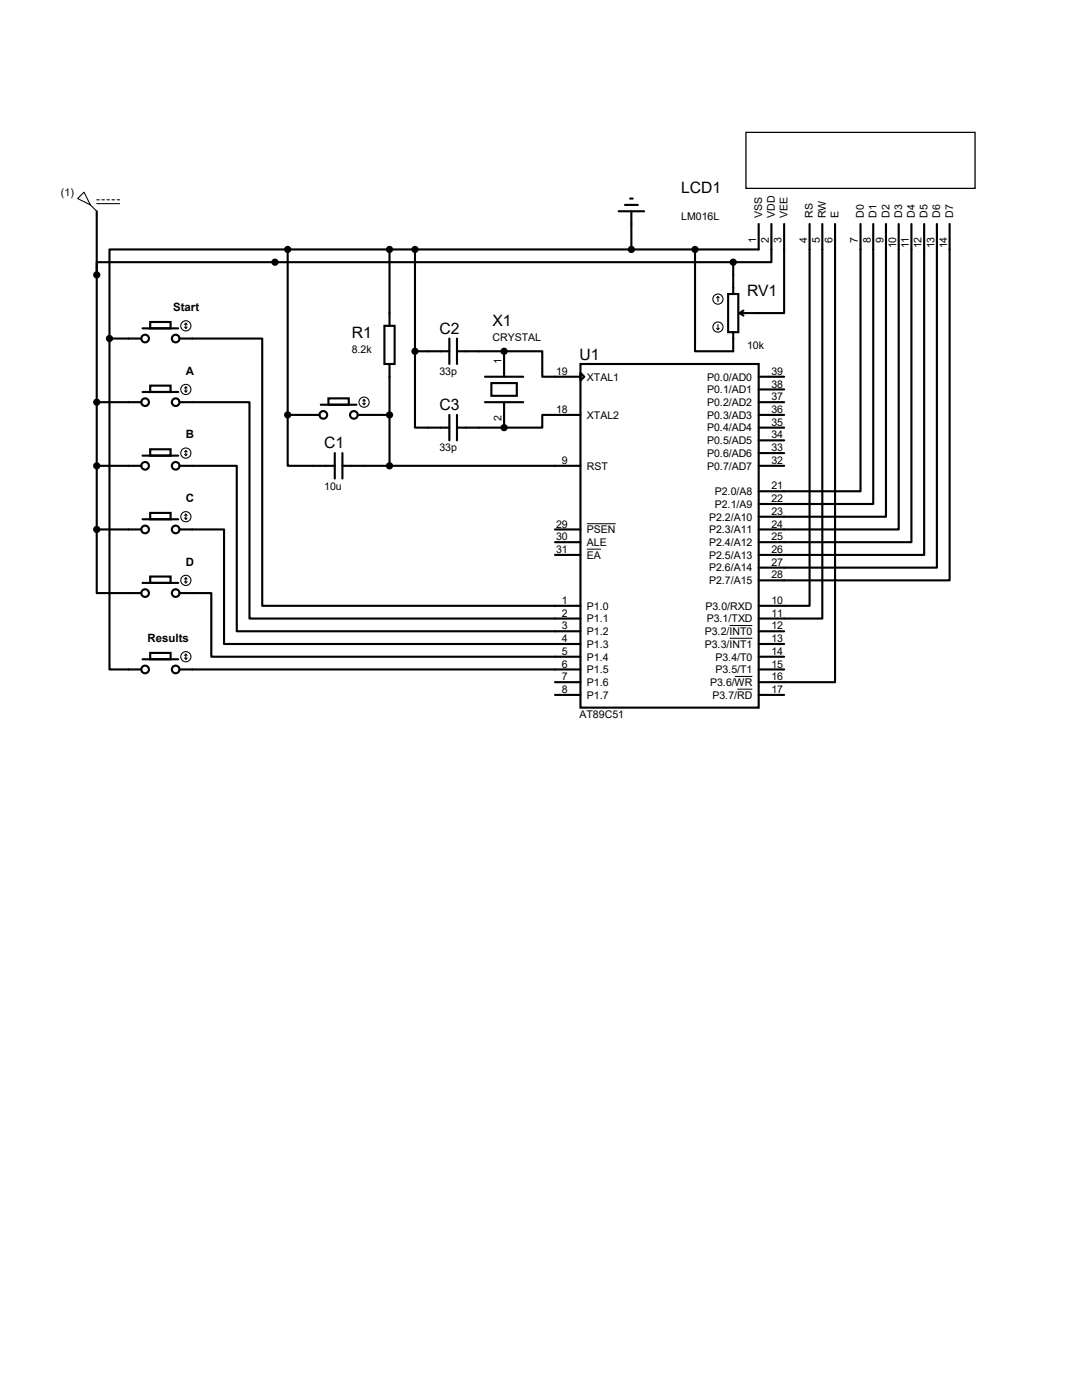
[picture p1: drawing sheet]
<svg xmlns="http://www.w3.org/2000/svg" width="216mm" height="279mm" viewBox="0 0 216 279" stroke-linecap="round" stroke-linejoin="round" font-family="sans-serif">
<g fill="none" stroke="#000" stroke-width=".42">
<path d="M125.7 39.6h.5M19.3 42.2v63.5M57.4 49.8h-35.6v17.8M57.4 49.8v33M77.7 49.8v15.2M82.8 49.8v20.3M123.4 42.2h5.1M124.7 40.9h2.6M126 42.2v7.6M138.7 49.8v20.3h7.6v-3.8M145.3 58.7h2v7.6h-2zM146.3 52.3h-127v2.6"/>
<path d="M146.3 52.3v6.4M151.4 44.7v5.1h-94M153.9 44.7v7.6h-7.6M156.5 44.7v17.8h-8.9M161.5 44.7v76.2h-10.1M164.1 44.7v78.7h-12.7M166.6 44.7v91.4h-15.2M171.7 44.7v53.3h-20.3M174.2 44.7v55.9h-22.8M176.8 44.7v58.4h-25.4M179.3 44.7v61h-27.9M181.9 44.7v63.5h-30.5"/>
<path d="M184.4 44.7v66h-33M186.9 44.7v68.6h-35.5M189.5 44.7v71.1h-38.1M21.8 67.6v66h6.4M21.8 67.6h6.4M28.4 65.5h7.2M28.4 78.2h7.2M30 64.3h4v1.2h-4zM30 77h4v1.2h-4zM35.8 67.6h16.5v53.3h63.5M65.5 79.5h4.1v1.3h-4.1zM76.7 65h2v7.6h-2z"/>
<path d="M77.7 72.6v20.4M82.8 70.1v15.2h6.9M82.8 70.1h6.9M89.7 67.6v5M91.2 70.1h9.4M91.2 67.6v5M96.8 75.2h7.6M98 76.5h5.1v2.5h-5.1zM100.6 70.1h7.6v5.1h7.6M100.6 70.1v5.1M115.8 72.6h35.6v68.6h-35.6zM115.8 74.4l.8 .8-.8 .7z"/>
<path d="M147.6 62.5l.7 .5M148.3 62l-.7 .5M151.4 75.2h5.1M151.4 77.7h5.1M19.3 80.3h8.9M19.3 93h8.9M28.4 90.9h7.2M30 89.7h4v1.2h-4zM35.8 80.3h14v43.1h66M35.8 93h11.4v33h68.6M57.4 82.8v10.2h9.4M57.4 82.8h6.4"/>
<path d="M64 80.8h7.1M66.8 90.4v5.1M68.3 93h47.5M68.3 90.4v5.1M71.4 82.8h6.3M89.7 82.8v5.1M91.2 85.3h9.4M91.2 82.8v5.1M96.8 80.3h7.6M100.6 80.3v5M115.8 82.8h-7.6v2.5h-7.6M151.4 80.3h5.1"/>
<path d="M151.4 93h5.1M151.4 82.8h5.1M151.4 85.3h5.1M151.4 87.9h5.1M151.4 90.4h5.1M19.3 105.7v12.7h8.9M19.3 105.7h8.9M28.4 103.6h7.2M28.4 116.3h7.2M30 102.4h4v1.2h-4zM30 115.1h4v1.2h-4zM35.8 105.7h8.9v22.8h71.1"/>
<path d="M35.8 118.4h6.4v12.7h73.6M110.7 105.7h5.1M110.7 108.2h5.1M110.7 110.7h5.1M28.4 131.6h7.2M30 130.3h4v1.3h-4zM35.8 133.6h80M110.7 136.1h5.1M110.7 138.7h5.1M151.4 133.6h5.1M151.4 126h5.1M151.4 128.5h5.1"/>
<path d="M151.4 131.1h5.1M151.4 138.7h5.1"/>
<circle cx="29" cy="67.6" r=".76"/>
<circle cx="35.1" cy="67.6" r=".76"/>
<circle cx="29" cy="80.3" r=".76"/>
<circle cx="29" cy="93" r=".76"/>
<circle cx="35.1" cy="93" r=".76"/>
<circle cx="35.1" cy="80.3" r=".76"/>
<circle cx="64.5" cy="82.8" r=".76"/>
<circle cx="70.6" cy="82.8" r=".76"/>
<circle cx="29" cy="105.7" r=".76"/>
<circle cx="29" cy="118.4" r=".76"/>
<circle cx="35.1" cy="118.4" r=".76"/>
<circle cx="35.1" cy="105.7" r=".76"/>
<circle cx="29" cy="133.6" r=".76"/>
<circle cx="35.1" cy="133.6" r=".76"/>
</g>
<path d="M117.1 109.6h2.8M117.1 104.5h5.8M145.6 124.8h4.5M145.6 127.4h4.5M146.6 135h3.5M147.1 137.5h3" fill="none" stroke="#000" stroke-width=".2"/>
<path d="M148.8 26.4h45.8v11.2h-45.8z" fill="none" stroke="#000" stroke-width=".25"/>
<g fill="none" stroke="#000" stroke-width=".21">
<path d="M15.5 39.6l1.3-1.2 1.2 2.5zM19.3 39.9h.5M20.3 39.9h.5M21.3 39.9h.5M22.4 39.9h.5M23.4 39.9h.5M18 40.9l1.3 1.3M19.3 40.6h4.6M143.3 59.2l-.3 .2M143.3 59.2l.2 .2M143.3 59.2v1M36.8 65.3l.3 .2"/>
<path d="M36.8 78l.3 .2M37.1 64.5v1M37.1 77.2v1M37.1 64.5l-.3 .3M37.1 64.5l.2 .3M37.1 77.2l-.3 .3M37.1 77.2l.2 .3M37.3 65.3l-.2 .2M37.3 78l-.2 .2M72.6 79.8l-.2 .2M72.6 79.8v1M72.6 79.8l.3 .2"/>
<path d="M143 65.5l.3 .3M143.3 64.8v1M143.5 65.5l-.2 .3M36.8 90.7l.3 .2M37.1 89.9v1M37.1 89.9l-.3 .3M37.1 89.9l.2 .3M37.3 90.7l-.2 .2M72.4 80.5l.2 .3M72.9 80.5l-.3 .3M36.8 103.4l.3 .2M36.8 116.1l.3 .2"/>
<path d="M37.1 102.6v1M37.1 115.3v1M37.1 102.6l-.3 .3M37.1 102.6l.2 .3M37.1 115.3l-.3 .3M37.1 115.3l.2 .3M37.3 103.4l-.2 .2M37.3 116.1l-.2 .2M36.8 131.3l.3 .3M37.1 130.6v1M37.1 130.6l-.3 .2M37.1 130.6l.2 .2"/>
<path d="M37.3 131.3l-.2 .3"/>
<circle cx="143.3" cy="59.7" r="1.02"/>
<circle cx="37.1" cy="65" r="1.02"/>
<circle cx="37.1" cy="77.7" r="1.02"/>
<circle cx="143.3" cy="65.3" r="1.02"/>
<circle cx="37.1" cy="90.4" r="1.02"/>
<circle cx="72.6" cy="80.3" r="1.02"/>
<circle cx="37.1" cy="115.8" r="1.02"/>
<circle cx="37.1" cy="103.1" r="1.02"/>
<circle cx="37.1" cy="131.1" r="1.02"/>
</g>
<g fill="#000" stroke="#000" stroke-width=".42">
<circle cx="19.3" cy="54.9" r=".51"/>
<circle cx="54.9" cy="52.3" r=".51"/>
<circle cx="57.4" cy="49.8" r=".51"/>
<circle cx="77.7" cy="49.8" r=".51"/>
<circle cx="82.8" cy="49.8" r=".51"/>
<circle cx="126" cy="49.8" r=".51"/>
<circle cx="138.7" cy="49.8" r=".51"/>
<circle cx="146.3" cy="52.3" r=".51"/>
<circle cx="21.8" cy="67.6" r=".51"/>
<circle cx="82.8" cy="70.1" r=".51"/>
<circle cx="100.6" cy="70.1" r=".51"/>
<circle cx="19.3" cy="93" r=".51"/>
<circle cx="19.3" cy="80.3" r=".51"/>
<circle cx="57.4" cy="82.8" r=".51"/>
<circle cx="77.7" cy="93" r=".51"/>
<circle cx="77.7" cy="82.8" r=".51"/>
<circle cx="100.6" cy="85.3" r=".51"/>
<circle cx="19.3" cy="105.7" r=".51"/>
</g>
<g font-size="3.1">
<text x="135.9" y="38.4">LCD1</text>
<text x="149.1" y="59.1">RV1</text>
<text x="98.3" y="65.1">X1</text>
<text x="70.2" y="67.5">R1</text>
<text x="87.7" y="66.7">C2</text>
<text x="115.6" y="71.8">U1</text>
<text x="87.7" y="81.9">C3</text>
<text x="64.7" y="89.4">C1</text>
</g>
<g font-size="2.3">
<text x="34.5" y="62.1">Start</text>
<text x="37.1" y="74.8">A</text>
<text x="37.1" y="87.5">B</text>
<text x="37.1" y="100.2">C</text>
<text x="37.1" y="112.9">D</text>
<text x="29.5" y="128.1">Results</text>
</g>
<g font-size="2.1">
<text x="12.1" y="39.1">(1)</text>
<text x="135.9" y="43.9">LM016L</text>
<text x="152.1" y="43.4" transform="rotate(-90 152.1 43.4)">VSS</text>
<text x="154.6" y="43.4" transform="rotate(-90 154.6 43.4)">VDD</text>
<text x="157.1" y="43.4" transform="rotate(-90 157.1 43.4)">VEE</text>
<text x="162.2" y="43.4" transform="rotate(-90 162.2 43.4)">RS</text>
<text x="164.8" y="43.4" transform="rotate(-90 164.8 43.4)">RW</text>
<text x="167.3" y="43.4" transform="rotate(-90 167.3 43.4)">E</text>
<text x="172.4" y="43.4" transform="rotate(-90 172.4 43.4)">D0</text>
<text x="174.9" y="43.4" transform="rotate(-90 174.9 43.4)">D1</text>
<text x="177.5" y="43.4" transform="rotate(-90 177.5 43.4)">D2</text>
<text x="180" y="43.4" transform="rotate(-90 180 43.4)">D3</text>
<text x="182.5" y="43.4" transform="rotate(-90 182.5 43.4)">D4</text>
<text x="185.1" y="43.4" transform="rotate(-90 185.1 43.4)">D5</text>
<text x="187.6" y="43.4" transform="rotate(-90 187.6 43.4)">D6</text>
<text x="190.2" y="43.4" transform="rotate(-90 190.2 43.4)">D7</text>
<text x="150.9" y="48.4" transform="rotate(-90 150.9 48.4)">1</text>
<text x="153.4" y="48.4" transform="rotate(-90 153.4 48.4)">2</text>
<text x="156" y="48.4" transform="rotate(-90 156 48.4)">3</text>
<text x="161" y="48.4" transform="rotate(-90 161 48.4)">4</text>
<text x="163.6" y="48.4" transform="rotate(-90 163.6 48.4)">5</text>
<text x="166.1" y="48.4" transform="rotate(-90 166.1 48.4)">6</text>
<text x="171.2" y="48.4" transform="rotate(-90 171.2 48.4)">7</text>
<text x="173.7" y="48.4" transform="rotate(-90 173.7 48.4)">8</text>
<text x="176.3" y="48.4" transform="rotate(-90 176.3 48.4)">9</text>
<text x="178.8" y="49.6" transform="rotate(-90 178.8 49.6)">10</text>
<text x="181.4" y="49.4" transform="rotate(-90 181.4 49.4)">11</text>
<text x="183.9" y="49.6" transform="rotate(-90 183.9 49.6)">12</text>
<text x="186.4" y="49.6" transform="rotate(-90 186.4 49.6)">13</text>
<text x="189" y="49.6" transform="rotate(-90 189 49.6)">14</text>
<text x="70.2" y="70.4">8.2k</text>
<text x="98.3" y="68">CRYSTAL</text>
<text x="149.1" y="69.7">10k</text>
<text x="87.7" y="74.8">33p</text>
<text x="100.1" y="72.6" transform="rotate(-90 100.1 72.6)">1</text>
<text x="111" y="74.8">19</text>
<text x="117.1" y="75.9">XTAL1</text>
<text x="141.1" y="75.9">P0.0/AD0</text>
<text x="153.9" y="74.8">39</text>
<text x="153.9" y="77.3">38</text>
<text x="100.1" y="84" transform="rotate(-90 100.1 84)">2</text>
<text x="111" y="82.4">18</text>
<text x="117.1" y="83.6">XTAL2</text>
<text x="141.1" y="78.5">P0.1/AD1</text>
<text x="141.1" y="81">P0.2/AD2</text>
<text x="141.1" y="83.6">P0.3/AD3</text>
<text x="153.9" y="79.9">37</text>
<text x="153.9" y="82.4">36</text>
<text x="141.1" y="86.1">P0.4/AD4</text>
<text x="141.1" y="88.6">P0.5/AD5</text>
<text x="153.9" y="85">35</text>
<text x="153.9" y="87.5">34</text>
<text x="87.7" y="90">33p</text>
<text x="112.1" y="92.6">9</text>
<text x="117.1" y="93.7">RST</text>
<text x="141.1" y="91.2">P0.6/AD6</text>
<text x="141.1" y="93.7">P0.7/AD7</text>
<text x="153.9" y="90">33</text>
<text x="153.9" y="92.6">32</text>
<text x="64.7" y="97.8">10u</text>
<text x="142.6" y="98.8">P2.0/A8</text>
<text x="142.6" y="101.3">P2.1/A9</text>
<text x="153.9" y="97.7">21</text>
<text x="153.9" y="100.2">22</text>
<text x="111" y="107.8">30</text>
<text x="111" y="105.3">29</text>
<text x="117.1" y="106.4">PSEN</text>
<text x="141.5" y="103.9">P2.2/A10</text>
<text x="141.5" y="106.4">P2.3/A11</text>
<text x="153.9" y="102.7">23</text>
<text x="153.9" y="105.3">24</text>
<text x="153.9" y="107.8">25</text>
<text x="111" y="110.4">31</text>
<text x="117.1" y="109">ALE</text>
<text x="117.1" y="111.5">EA</text>
<text x="141.5" y="109">P2.4/A12</text>
<text x="141.5" y="111.5">P2.5/A13</text>
<text x="153.9" y="110.4">26</text>
<text x="153.9" y="112.9">27</text>
<text x="141.5" y="116.6">P2.7/A15</text>
<text x="141.5" y="114">P2.6/A14</text>
<text x="153.9" y="115.4">28</text>
<text x="112.1" y="120.5">1</text>
<text x="112.1" y="123.1">2</text>
<text x="112.1" y="125.6">3</text>
<text x="117.1" y="121.7">P1.0</text>
<text x="117.1" y="124.2">P1.1</text>
<text x="140.8" y="121.7">P3.0/RXD</text>
<text x="141" y="124.2">P3.1/TXD</text>
<text x="153.9" y="120.5">10</text>
<text x="153.9" y="123.1">11</text>
<text x="153.9" y="125.6">12</text>
<text x="112.1" y="128.1">4</text>
<text x="112.1" y="130.7">5</text>
<text x="117.1" y="126.7">P1.2</text>
<text x="117.1" y="129.3">P1.3</text>
<text x="117.1" y="131.8">P1.4</text>
<text x="140.6" y="126.7">P3.2/INT0</text>
<text x="140.6" y="129.3">P3.3/INT1</text>
<text x="142.7" y="131.8">P3.4/T0</text>
<text x="153.9" y="128.1">13</text>
<text x="153.9" y="130.7">14</text>
<text x="112.1" y="133.2">6</text>
<text x="112.1" y="135.8">7</text>
<text x="117.1" y="134.4">P1.5</text>
<text x="117.1" y="136.9">P1.6</text>
<text x="141.7" y="136.9">P3.6/WR</text>
<text x="142.7" y="134.4">P3.5/T1</text>
<text x="153.9" y="135.8">16</text>
<text x="153.9" y="133.2">15</text>
<text x="112.1" y="138.3">8</text>
<text x="115.6" y="143.4">AT89C51</text>
<text x="117.1" y="139.4">P1.7</text>
<text x="142.2" y="139.4">P3.7/RD</text>
<text x="153.9" y="138.3">17</text>
</g>
</svg>
